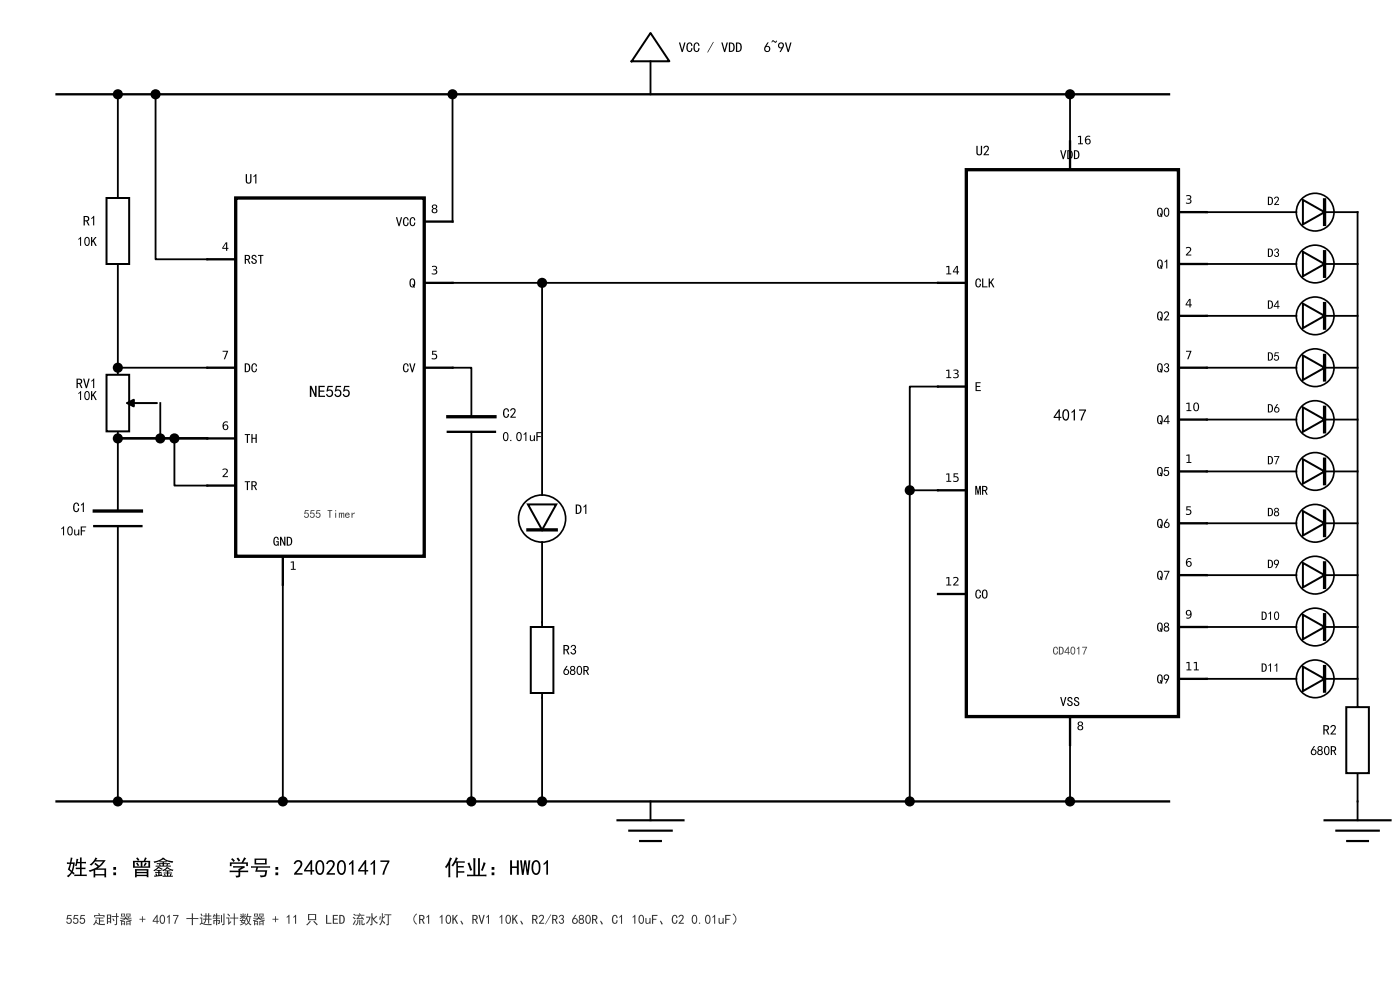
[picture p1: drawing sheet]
<svg xmlns="http://www.w3.org/2000/svg" width="297mm" height="210mm" viewBox="0 0 297 210" stroke-linecap="round" stroke-linejoin="round" font-family="sans-serif">
<g fill="#fff" stroke="#000" stroke-width=".71" stroke-linecap="butt">
<path d="M50 42h40v76h-40z"/>
<path d="M205 36h45v116h-45z"/>
</g>
<g fill="none" stroke="#000" stroke-width=".49">
<path d="M12 20h236M227 30v6M44 55h6M90 47h6M90 60h6M199 60h6M250 45h6M250 56h6M44 78h6M90 78h6M250 78h6M250 67h6"/>
<path d="M44 93h6M95 91.6h10M199 82h6M250 89h6M250 100h6M20 111.6h10M44 103h6M60 118v6M199 104h6M250 111h6M199 126h6M250 122h6"/>
<path d="M250 133h6M227 152v6M250 144h6M12 170h236"/>
</g>
<g fill="none" stroke="#000" stroke-width=".39">
<path d="M25 20v22M33 20v35h11M96 20v27M138 13v7M227 20v10M25 56v23.5M96 60h103M115 60v45M256 45h19M256 56h19M281 45h7v105M281 56h7"/>
<path d="M25 78h19M96 78h4v10.4M256 78h19M256 67h19M281 78h7M281 67h7M25 91.5v16.9M34 85.5v7.5M37 93v10h7M44 93h-19h19M100 91.6v78.4M199 82h-6v88"/>
<path d="M256 89h19M256 100h19M281 89h7M281 100h7M25 111.6v58.4M115 115v18M193 104h6M256 111h19M281 111h7M60 124v46M256 122h19M256 133h19"/>
<path d="M281 122h7M281 133h7M115 147v23M227 158v12M256 144h19M281 144h7M138 170v4M288 164v10"/>
</g>
<path d="M138 7l4 6h-8z" fill="none" stroke="#000" stroke-width=".42"/>
<path d="M131 174h14M133.5 176.2h9M135.8 178.4h4.4M281 174h14M283.5 176.2h9M285.8 178.4h4.4" fill="none" stroke="#000" stroke-width=".46"/>
<path d="M95 88.4h10M20 108.4h10" fill="none" stroke="#000" stroke-width=".71"/>
<g fill="none" stroke="#000" stroke-width=".35">
<circle cx="279" cy="45" r="4"/>
<circle cx="279" cy="56" r="4"/>
<circle cx="279" cy="67" r="4"/>
<circle cx="279" cy="78" r="4"/>
<circle cx="279" cy="89" r="4"/>
<circle cx="279" cy="100" r="4"/>
<circle cx="115" cy="110" r="5"/>
<circle cx="279" cy="111" r="4"/>
<circle cx="279" cy="133" r="4"/>
<circle cx="279" cy="122" r="4"/>
<circle cx="279" cy="144" r="4"/>
</g>
<g fill="#fff" stroke="#000" stroke-width=".42">
<path d="M22.6 42h4.8v14h-4.8z"/>
<path d="M22.6 79.5h4.8v12h-4.8z"/>
</g>
<path d="M112 107h6l-3 5.4z" fill="none" stroke="#000" stroke-width=".42"/>
<path d="M112 112.4h6" fill="none" stroke="#000" stroke-width=".71"/>
<path d="M112.6 133h4.8v14h-4.8z" fill="#fff" stroke="#000" stroke-width=".42"/>
<path d="M276.4 42.4l4.6 2.6-4.6 2.6zM276.4 53.4l4.6 2.6-4.6 2.6zM276.4 64.4l4.6 2.6-4.6 2.6zM276.4 75.4l4.6 2.6-4.6 2.6zM276.4 86.4l4.6 2.6-4.6 2.6zM276.4 97.4l4.6 2.6-4.6 2.6zM276.4 108.4l4.6 2.6-4.6 2.6zM276.4 119.4l4.6 2.6-4.6 2.6zM276.4 130.4l4.6 2.6-4.6 2.6zM276.4 141.4l4.6 2.6-4.6 2.6z" fill="none" stroke="#000" stroke-width=".42"/>
<path d="M281 42.4v5.2M281 53.4v5.2M281 64.4v5.2M281 75.4v5.2M281 86.4v5.2M281 97.4v5.2M281 108.4v5.2M281 119.4v5.2M281 130.4v5.2M281 141.4v5.2" fill="none" stroke="#000" stroke-width=".71"/>
<path d="M285.6 150h4.8v14h-4.8z" fill="#fff" stroke="#000" stroke-width=".42"/>
<path d="M27 85.5h6.3" fill="none" stroke="#000" stroke-width=".42"/>
<path d="M27 85.5l1.4-.7v1.4z" fill="#000" stroke="#000" stroke-width=".42"/>
<g fill="#000" stroke="#000" stroke-width=".35">
<circle cx="25" cy="20" r=".9"/>
<circle cx="33" cy="20" r=".9"/>
<circle cx="96" cy="20" r=".9"/>
<circle cx="227" cy="20" r=".9"/>
<circle cx="115" cy="60" r=".9"/>
<circle cx="25" cy="78" r=".9"/>
<circle cx="25" cy="93" r=".9"/>
<circle cx="34" cy="93" r=".9"/>
<circle cx="37" cy="93" r=".9"/>
<circle cx="193" cy="104" r=".9"/>
<circle cx="25" cy="170" r=".9"/>
<circle cx="60" cy="170" r=".9"/>
<circle cx="100" cy="170" r=".9"/>
<circle cx="115" cy="170" r=".9"/>
<circle cx="193" cy="170" r=".9"/>
<circle cx="227" cy="170" r=".9"/>
</g>
<g font-size="4.6">
<text x="14" y="185.6">姓名：曾鑫</text>
<text x="48.4" y="185.6">学号：240201417</text>
<text x="94.3" y="185.6">作业：HW01</text>
</g>
<g font-size="3.5">
<text x="65.6" y="84.3">NE555</text>
<text x="223.5" y="89.3">4017</text>
</g>
<g font-size="3">
<text x="144" y="11.1">VCC / VDD</text>
<text x="162" y="11.1">6~9V</text>
<text x="207" y="33">U2</text>
<text x="52" y="39">U1</text>
<text x="17.6" y="47.9">R1</text>
<text x="16.1" y="82.4">RV1</text>
<text x="106.6" y="88.7">C2</text>
<text x="15.4" y="108.7">C1</text>
<text x="122" y="109.1">D1</text>
<text x="119.4" y="138.9">R3</text>
<text x="280.6" y="155.9">R2</text>
</g>
<g font-size="2.8">
<text x="224.9" y="33.8">VDD</text>
<text x="245.4" y="46">Q0</text>
<text x="16.4" y="52.2">10K</text>
<text x="84" y="48">VCC</text>
<text x="51.8" y="56">RST</text>
<text x="245.4" y="57">Q1</text>
<text x="86.8" y="61">Q</text>
<text x="206.8" y="61">CLK</text>
<text x="245.4" y="68">Q2</text>
<text x="51.8" y="79">DC</text>
<text x="85.4" y="79">CV</text>
<text x="206.8" y="83">E</text>
<text x="245.4" y="79">Q3</text>
<text x="16.4" y="84.9">10K</text>
<text x="51.8" y="94">TH</text>
<text x="106.6" y="93.6">0.01uF</text>
<text x="245.4" y="90">Q4</text>
<text x="245.4" y="101">Q5</text>
<text x="51.8" y="104">TR</text>
<text x="206.8" y="105">MR</text>
<text x="12.8" y="113.6">10uF</text>
<text x="245.4" y="112">Q6</text>
<text x="57.9" y="115.8">GND</text>
<text x="245.4" y="123">Q7</text>
<text x="206.8" y="127">CO</text>
<text x="245.4" y="134">Q8</text>
<text x="119.4" y="143.2">680R</text>
<text x="224.9" y="149.8">VSS</text>
<text x="245.4" y="145">Q9</text>
<text x="278" y="160.2">680R</text>
</g>
<text font-size="2.8" fill="#333" x="14" y="196">555 定时器 + 4017 十进制计数器 + 11 只 LED 流水灯　（R1 10K、RV1 10K、R2/R3 680R、C1 10uF、C2 0.01uF）</text>
<g font-size="2.6">
<text x="268.9" y="43.6">D2</text>
<text x="268.9" y="54.6">D3</text>
<text x="268.9" y="65.6">D4</text>
<text x="268.9" y="76.6">D5</text>
<text x="268.9" y="87.6">D6</text>
<text x="268.9" y="98.6">D7</text>
<text x="268.9" y="109.6">D8</text>
<text x="268.9" y="120.6">D9</text>
<text x="267.5" y="131.6">D10</text>
<text x="267.5" y="142.6">D11</text>
</g>
<g font-size="2.5">
<text x="228.4" y="30.6">16</text>
<text x="91.4" y="45.2">8</text>
<text x="251.4" y="43.2">3</text>
<text x="47" y="53.2">4</text>
<text x="91.4" y="58.2">3</text>
<text x="200.5" y="58.2">14</text>
<text x="251.4" y="54.2">2</text>
<text x="251.4" y="65.2">4</text>
<text x="47" y="76.2">7</text>
<text x="91.4" y="76.2">5</text>
<text x="251.4" y="76.2">7</text>
<text x="200.5" y="80.2">13</text>
<text x="251.4" y="87.2">10</text>
<text x="47" y="91.2">6</text>
<text x="47" y="101.2">2</text>
<text x="251.4" y="98.2">1</text>
<text x="200.5" y="102.2">15</text>
<text x="251.4" y="109.2">5</text>
<text x="61.4" y="120.9">1</text>
<text x="200.5" y="124.2">12</text>
<text x="251.4" y="120.2">6</text>
<text x="251.4" y="131.2">9</text>
<text x="251.4" y="142.2">11</text>
<text x="228.4" y="154.9">8</text>
</g>
<g font-size="2.5" fill="#444">
<text x="64.4" y="109.9">555 Timer</text>
<text x="223.3" y="138.9">CD4017</text>
</g>
</svg>
